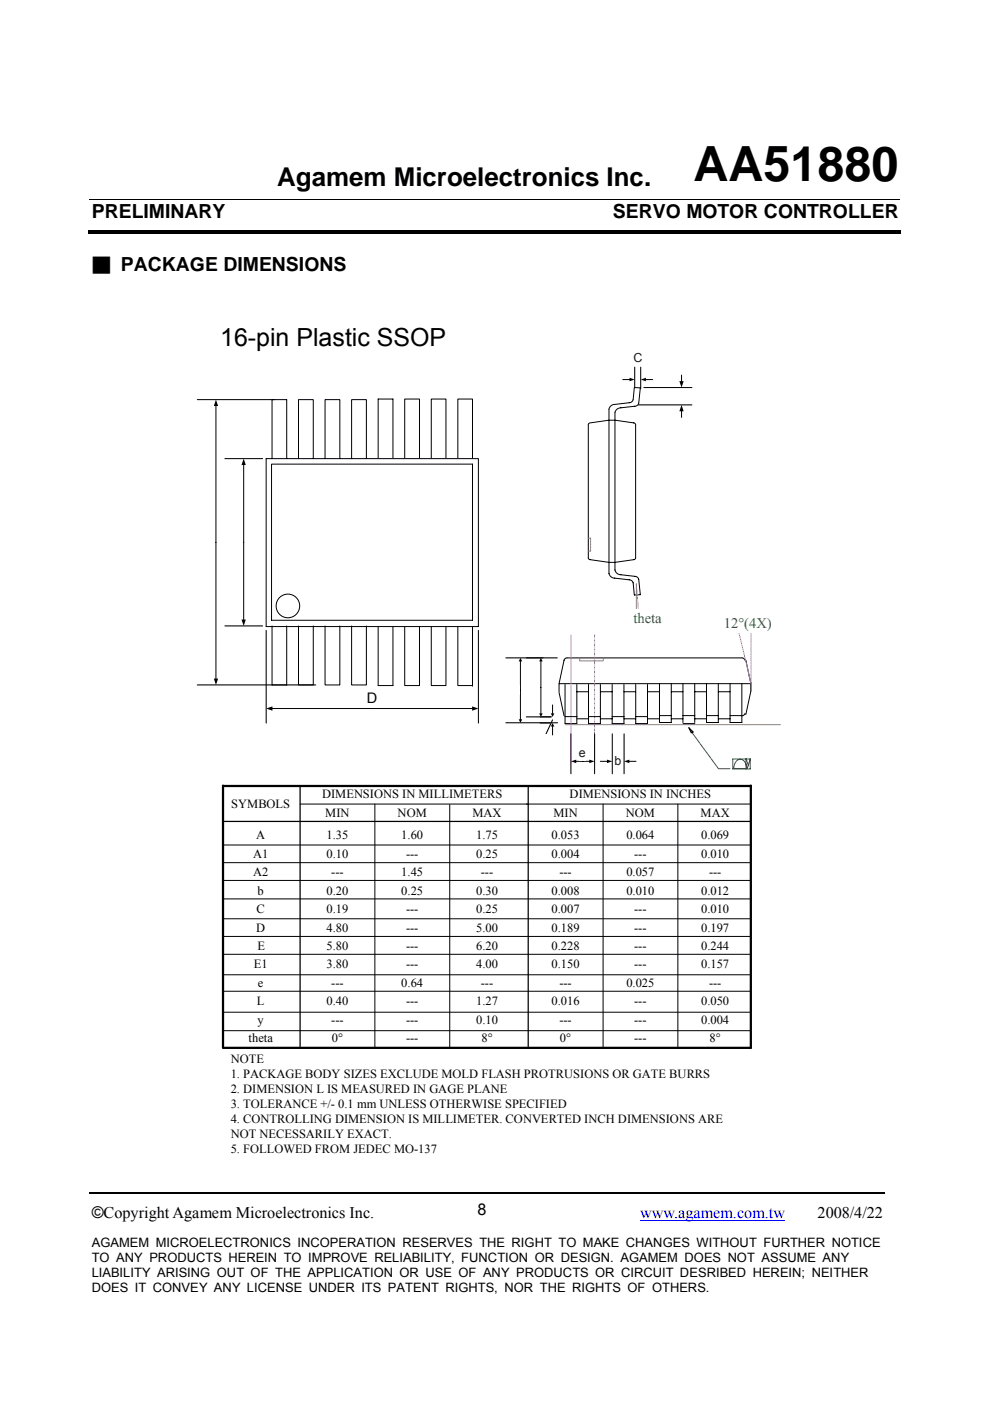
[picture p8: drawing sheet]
<svg xmlns="http://www.w3.org/2000/svg" width="210mm" height="297mm" viewBox="0 0 210 297" stroke-linecap="round" stroke-linejoin="round" font-family="sans-serif">
<path d="M19 42.3h171.9M56.4 97.2h45v35.6h-45zM57.6 98.4h42.6v33.1h-42.6zM57.7 97.2v-12.5h3.1v12.5M63.3 97.2v-12.5h3.1v12.5M68.9 97.2v-12.5h3.2v12.5M74.5 97.2v-12.5h3.2v12.5M63.6 170.5h95.6M79.5 170.5v51.7M127.9 170.5v51.7M143.7 170.5v51.4" fill="none" stroke="#000" stroke-width=".21"/>
<path d="M18.7 48.9h37.1v.7h-37.1zM55.5 48.9h135.5v.7h-135.5z" fill="#000"/>
<path d="M135.7 258.7h30.8" fill="none" stroke="#00f" stroke-width=".21"/>
<path d="M19 252.9h168.6" fill="none" stroke="#000" stroke-width=".34"/>
<path d="M47.3 166.6v55.6M159.2 166.6v55.6" fill="none" stroke="#000" stroke-width=".48"/>
<path d="M47.4 174.2h111.8M63.6 166.6v55.3M112 166.6v55.3" fill="none" stroke="#000" stroke-width=".26"/>
<path d="M41.8 84.7h16.4zM41.8 145.2h25.2z" fill-rule="evenodd" fill="#00a531"/>
<path d="M41.8 84.7h16.4zM45.8 86v58M41.8 145.2h25.2z" fill="none" stroke="#000" stroke-width=".21"/>
<path d="M45.8 84.7l.4 1.4h-.9zM45.3 143.9h.9l-.4 1.3z" fill="#000"/>
<path d="M40.9 112.9h4v2.6h-4z" fill="#fff"/>
<path d="M47.7 97.2h8zM47.7 132.7h8z" fill-rule="evenodd" fill="#00a531"/>
<path d="M47.7 97.2h8zM51.7 98.5v33M47.7 132.7h8z" fill="none" stroke="#000" stroke-width=".21"/>
<path d="M51.7 97.2l.4 1.4h-.9zM51.2 131.4h.9l-.4 1.3z" fill="#000"/>
<path d="M47.3 112h4v4.8h-4z" fill="#fff"/>
<path d="M56.4 133.6v19.7zM101.4 133.6v19.7z" fill-rule="evenodd" fill="#00a531"/>
<path d="M56.4 133.6v19.7zM101.4 133.6v19.7zM57.7 150.2h42.5" fill="none" stroke="#000" stroke-width=".21"/>
<path d="M56.4 150.2l1.4-.4v.9zM100.1 149.8l1.3 .4-1.3 .5z" fill="#000"/>
<path d="M77.7 146.6h2.3v3.1h-2.3z" fill="#fff"/>
<g fill="none" stroke="#000" stroke-width=".21">
<path d="M124.8 89.8l.1-.1a17.5 17.5 0 0 1 9.8 .1l.1 28.5-.3 .3a17.5 17.5 0 0 1-9.7-.1zM129.4 86.1l.6-.3 3.4-.4a.86 .86 0 0 0 .8-.6l.3-2.6h1.3l-.4 3.3a.84 .84 0 0 1-.8 .6l-3 .4a1.26 1.26 0 0 0-1.2 1v33.3a1.25 1.25 0 0 0 1.2 1.1l3 .3a.84 .84 0 0 1 .8 .6l.4 3.3-1.3 .1-.3-2.6a.86 .86 0 0 0-.8-.7l-3.1-.3a1.22 1.22 0 0 1-1.2-1v-34.8zM120.2 139.5h37.1M118.5 145.1v1.6M118.5 144.9h40.7M119.8 153.4h2.5M122.3 152.4h2.5"/>
<circle cx="61" cy="128.5" r="2.51"/>
</g>
<path d="M124.7 114.1h.5M124.7 116.8h.5M125.2 114.1v2.7M134.9 123.8v5.3M165.5 153.6h-45.7" fill="none" stroke="#a56d52" stroke-width=".21" stroke-dasharray=".2 .2"/>
<path d="M134.9 123.8l.4 5.3M121.1 161.8v-27.3M126.1 161.8v-27.3" fill="none" stroke="#f0f" stroke-width=".21" stroke-dasharray=".5 .2 .2 .2"/>
<path d="M146.8 155.4l5.5 7.6h2.5" fill="none" stroke="#00a531" stroke-width=".21"/>
<path d="M146 154.3l1 .9-.4 .2z" fill="#00a531"/>
<path d="M120.2 139.5l-.3 .1-.3 .4-1.1 4.9M157.3 139.5l.3 .1 .3 .4M158.1 140l1.1 4.9M118.5 146.8l1.1 5M146 154.3l1 .9-.4 .2zM157.9 151.3l-.3 .4-.3 .1M159.2 146.5l-1.1 5" fill="none" stroke="#000" stroke-width=".21"/>
<path d="M155.4 160.9h3.7v2.1h-3.7zM156.2 161.3a1.3 1.3 0 0 1 1.4-.1 1.3 1.3 0 0 1 .7 1.3v.4h-2.7a2.41 2.41 0 0 1 .6-1.6zM158.2 160.9v2.1M158.2 160.9l.4 1.4M159.1 160.9l-.6 1.8-.3 .3" fill="none" stroke="#00a531" stroke-width=".21"/>
<path d="M111.6 152h5.3zM111.6 139.5h6.6z" fill-rule="evenodd" fill="#00a531"/>
<path d="M111.6 139.5h6.6zM111.6 152h5.3zM114.7 140.1v11.2" fill="none" stroke="#000" stroke-width=".21"/>
<path d="M114.7 139.5l.4 .7h-.8zM114.3 151.3h.8l-.4 .7z" fill="#000"/>
<path d="M110.5 144.4h3.7v3.8h-3.7z" fill="#fff"/>
<path d="M114.5 152h2.3zM114.5 153.3h2.1zM117.2 152.6l-2.2 4.6z" fill-rule="evenodd" fill="#00a531"/>
<path d="M114.5 152h2.3zM114.5 153.3h2.1zM117.2 152.6l-2.2 4.6zM117.2 149.5v1.8M117.2 153.9v1.9" fill="none" stroke="#000" stroke-width=".21"/>
<path d="M117.2 153.3l.3 .7h-.7zM116.8 151.3h.7l-.3 .7z" fill="#000"/>
<path d="M113.5 155.6h3.1v3.3h-3.1z" fill="#fff"/>
<path d="M107.3 139.5h7.8zM107.3 153.2h10.9z" fill-rule="evenodd" fill="#00a531"/>
<path d="M107.3 139.5h7.8zM107.3 153.2h10.9zM110.3 140.1v12.5" fill="none" stroke="#000" stroke-width=".21"/>
<path d="M110.3 139.5l.4 .7h-.7zM110 152.5h.7l-.4 .7z" fill="#000"/>
<path d="M106.5 145.3h3.7v2h-3.7z" fill="#fff"/>
<path d="M122.9 139.5v.6M127.9 139.5v.6M122.9 140.1h5" fill="none" stroke="#a56d52" stroke-width=".21" stroke-dasharray=".2 .2"/>
<path d="M159.3 144.9l-2.6-10.6M159.3 146.5v-12.2" fill="none" stroke="#f0f" stroke-width=".21" stroke-dasharray=".5 .2 .2 .2"/>
<path d="M129.8 155.6v8.5zM132.3 155.6v8.5z" fill-rule="evenodd" fill="#f00"/>
<path d="M129.8 155.6v8.5zM132.3 155.6v8.5zM127.3 161.4h1.5M133.3 161.4h1.6" fill="none" stroke="#000" stroke-width=".21"/>
<path d="M128.7 161.1l1.1 .3-1.1 .4zM132.3 161.4l1.1-.3v.7z" fill="#000"/>
<path d="M130.2 159.8h1.5v3.1h-1.5z" fill="#fff"/>
<path d="M121.1 155.6v8.5zM126.1 155.6v8.5z" fill-rule="evenodd" fill="#f00"/>
<path d="M121.1 155.6v8.5zM126.1 155.6v8.5zM122.1 161.4h3" fill="none" stroke="#000" stroke-width=".21"/>
<path d="M121.1 161.4l1.1-.3v.7zM124.9 161.1l1.2 .3-1.2 .4z" fill="#000"/>
<path d="M122.7 158.2h1.5v3.2h-1.5z" fill="#fff"/>
<path d="M135.8 77.8v4.6zM134.6 77.8v4.4z" fill-rule="evenodd" fill="#f00"/>
<path d="M134.6 77.8v4.4zM135.8 77.8v4.6zM132 80.5h1.6M136.9 80.5h1.5" fill="none" stroke="#000" stroke-width=".21"/>
<path d="M133.5 80.1l1.1 .4-1.1 .3zM135.8 80.5l1.1-.4v.7z" fill="#000"/>
<path d="M134.2 74.4h1.9v3.2h-1.9z" fill="#fff"/>
<path d="M136.5 82.2h10.2zM135.4 85.9h11.3z" fill-rule="evenodd" fill="#00a531"/>
<path d="M144.5 79.5v1.4M135.4 85.9h11.3zM136.5 82.2h10.2zM144.5 87.1v1.4" fill="none" stroke="#000" stroke-width=".21"/>
<path d="M144.5 85.9l.4 1.3h-.9zM144 80.8h.9l-.4 1.4z" fill="#000"/>
<path d="M142.6 83.3h2.7v1.2h-2.7z" fill="#fff"/>
<g fill="none" stroke="#000" stroke-width=".21">
<path d="M80.2 97.1v-12.5h3.1v12.5M85.8 97.1v-12.5h3.1v12.5M91.4 97.1v-12.5h3.2v12.5M97.1 97.1v-12.5h3.1v12.5M57.7 132.7v12.5h3.1v-12.5M63.3 132.7v12.5h3.1v-12.5M68.9 132.7v12.5h3.2v-12.5M74.5 132.7v12.5h3.2v-12.5M80.2 132.8v12.6h3.1v-12.6M85.8 132.8v12.6h3.1v-12.6M91.4 132.8v12.6h3.2v-12.6M97.1 132.8v12.6h3.1"/>
<path d="M100.2 133v12.5M119.8 145.1v8.3M119.8 151.9h2.5M122.3 145.1v8.3M122.3 146.7h2.5M124.8 151.9h2.5M124.8 145.1v8.3h2.5v-8.3M127.3 152.4h2.5M127.3 146.7h2.5M129.8 151.9h2.5M129.8 145.1v8.3h2.5v-8.3M132.3 146.7h2.5"/>
<path d="M132.3 152.4h2.5M134.8 151.9h2.5M134.8 145.1v8.3h2.5v-8.3M137.3 146.7h2.5M137.3 152.4h2.5M139.8 144.9v8.3h2.5v-8.3M139.8 151.7h2.5M142.3 152.4h2.5M142.3 146.7h2.5M144.8 151.7h2.5M144.8 144.9v8.3M144.8 153.4h2.5"/>
<path d="M147.3 144.9v8.3M147.3 146.7h2.5M147.3 152.4h2.5M149.8 151.7h2.5M149.8 144.9v8.3h2.5M152.3 144.9v8.3M152.3 146.7h2.5M152.3 152.4h2.5M154.8 151.7h2.5M154.8 144.9v8.3h2.5v-8.3M159.2 144.9v1.6M47.4 179.2h111.8"/>
<path d="M95.4 170.6v51.7M47.4 182.9h111.8M47.4 186.7h111.8M47.4 198.5h111.8M47.4 194.8h111.8M47.4 190.6h111.8M47.4 218.5h111.8M47.4 214.6h111.8M47.4 210.2h111.8M47.4 206.7h111.8M47.4 202.3h111.8"/>
</g>
<path d="M47.4 166.6h111.8M47.4 222.2h111.8" fill="none" stroke="#000" stroke-width=".48"/>
<text font-size="10.3" x="147" y="38.4">AA51880</text>
<text font-size="5.5" x="58.8" y="39.4">Agamem Microelectronics Inc.</text>
<text font-size="5.3" x="46.7" y="73.3">16-pin Plastic SSOP</text>
<g font-size="4.1">
<text x="19.5" y="46.2">PRELIMINARY</text>
<text x="129.9" y="46.2">SERVO MOTOR CONTROLLER</text>
<text x="19.5" y="57.4">■ PACKAGE DIMENSIONS</text>
</g>
<g font-size="3.4">
<text x="101.2" y="257.6">8</text>
<text x="19.5" y="258.3">©Copyright Agamem Microelectronics Inc.</text>
<text x="173.4" y="258.3">2008/4/22</text>
</g>
<text font-size="3.4" fill="#00f" x="135.7" y="258.3">www.agamem.com.tw</text>
<g font-size="3.1" fill="#00a531">
<text x="134.3" y="132">theta</text>
<text x="153.5" y="133.1">12°(4X)</text>
</g>
<text font-size="3.1" x="77.8" y="149">D</text>
<g font-size="2.7">
<text x="19.5" y="264.5">AGAMEM MICROELECTRONICS INCOPERATION RESERVES THE RIGHT TO MAKE CHANGES WITHOUT FURTHER NOTICE</text>
<text x="19.5" y="267.6">TO ANY PRODUCTS HEREIN TO IMPROVE RELIABILITY, FUNCTION OR DESIGN. AGAMEM DOES NOT ASSUME ANY</text>
<text x="19.5" y="270.8">LIABILITY ARISING OUT OF THE APPLICATION OR USE OF ANY PRODUCTS OR CIRCUIT DESRIBED HEREIN; NEITHER</text>
<text x="19.5" y="273.9">DOES IT CONVEY ANY LICENSE UNDER ITS PATENT RIGHTS, NOR THE RIGHTS OF OTHERS.</text>
</g>
<g font-size="2.6" fill="#1a1a1a">
<text x="134.3" y="76.8">C</text>
<text x="122.7" y="160.6">e</text>
<text x="130.3" y="162.1">b</text>
</g>
<g font-size="2.6">
<text x="49" y="171.3">SYMBOLS</text>
<text x="68.3" y="169.3">DIMENSIONS IN MILLIMETERS</text>
<text x="69" y="173.2">MIN</text>
<text x="84.3" y="173.2">NOM</text>
<text x="100.2" y="173.2">MAX</text>
<text x="117.3" y="173.2">MIN</text>
<text x="120.8" y="169.3">DIMENSIONS IN INCHES</text>
<text x="132.7" y="173.2">NOM</text>
<text x="148.5" y="173.2">MAX</text>
<text x="54.3" y="177.9">A</text>
<text x="69.2" y="177.9">1.35</text>
<text x="85.1" y="177.9">1.60</text>
<text x="100.9" y="177.9">1.75</text>
<text x="116.9" y="177.9">0.053</text>
<text x="132.8" y="177.9">0.064</text>
<text x="148.7" y="177.9">0.069</text>
<text x="53.7" y="181.8">A1</text>
<text x="53.7" y="185.8">A2</text>
<text x="69.2" y="181.8">0.10</text>
<text x="70.2" y="185.8">---</text>
<text x="85.1" y="185.8">1.45</text>
<text x="86.1" y="181.8">---</text>
<text x="100.9" y="181.8">0.25</text>
<text x="101.9" y="185.8">---</text>
<text x="116.9" y="181.8">0.004</text>
<text x="118.6" y="185.8">---</text>
<text x="132.8" y="185.8">0.057</text>
<text x="134.5" y="181.8">---</text>
<text x="148.7" y="181.8">0.010</text>
<text x="150.3" y="185.8">---</text>
<text x="54.6" y="189.7">b</text>
<text x="69.2" y="189.7">0.20</text>
<text x="85.1" y="189.7">0.25</text>
<text x="100.9" y="189.7">0.30</text>
<text x="116.9" y="189.7">0.008</text>
<text x="132.8" y="189.7">0.010</text>
<text x="148.7" y="189.7">0.012</text>
<text x="54.3" y="197.5">D</text>
<text x="54.4" y="193.6">C</text>
<text x="69.2" y="197.5">4.80</text>
<text x="69.2" y="193.6">0.19</text>
<text x="86.1" y="197.5">---</text>
<text x="86.1" y="193.6">---</text>
<text x="100.9" y="197.5">5.00</text>
<text x="100.9" y="193.6">0.25</text>
<text x="116.9" y="197.5">0.189</text>
<text x="116.9" y="193.6">0.007</text>
<text x="134.5" y="197.5">---</text>
<text x="134.5" y="193.6">---</text>
<text x="148.7" y="197.5">0.197</text>
<text x="148.7" y="193.6">0.010</text>
<text x="54.6" y="201.4">E</text>
<text x="69.2" y="201.4">5.80</text>
<text x="86.1" y="201.4">---</text>
<text x="100.9" y="201.4">6.20</text>
<text x="116.9" y="201.4">0.228</text>
<text x="134.5" y="201.4">---</text>
<text x="148.7" y="201.4">0.244</text>
<text x="53.8" y="205.3">E1</text>
<text x="54.7" y="209.3">e</text>
<text x="69.2" y="205.3">3.80</text>
<text x="70.2" y="209.3">---</text>
<text x="85.1" y="209.3">0.64</text>
<text x="86.1" y="205.3">---</text>
<text x="100.9" y="205.3">4.00</text>
<text x="101.9" y="209.3">---</text>
<text x="116.9" y="205.3">0.150</text>
<text x="118.6" y="209.3">---</text>
<text x="132.8" y="209.3">0.025</text>
<text x="134.5" y="205.3">---</text>
<text x="148.7" y="205.3">0.157</text>
<text x="150.3" y="209.3">---</text>
<text x="54.5" y="213.2">L</text>
<text x="69.2" y="213.2">0.40</text>
<text x="86.1" y="213.2">---</text>
<text x="100.9" y="213.2">1.27</text>
<text x="116.9" y="213.2">0.016</text>
<text x="134.5" y="213.2">---</text>
<text x="148.7" y="213.2">0.050</text>
<text x="52.7" y="221">theta</text>
<text x="54.6" y="217.1">y</text>
<text x="70.2" y="217.1">---</text>
<text x="70.4" y="221">0°</text>
<text x="86.1" y="217.1">---</text>
<text x="86.1" y="221">---</text>
<text x="100.9" y="217.1">0.10</text>
<text x="102.1" y="221">8°</text>
<text x="118.6" y="217.1">---</text>
<text x="118.7" y="221">0°</text>
<text x="134.5" y="217.1">---</text>
<text x="134.5" y="221">---</text>
<text x="148.7" y="217.1">0.004</text>
<text x="150.5" y="221">8°</text>
<text x="48.9" y="225.5">NOTE</text>
<text x="48.9" y="228.6">1. PACKAGE BODY SIZES EXCLUDE MOLD FLASH PROTRUSIONS OR GATE BURRS</text>
<text x="48.9" y="231.8">2. DIMENSION L IS MEASURED IN GAGE PLANE</text>
<text x="48.9" y="235">3. TOLERANCE +/- 0.1 mm UNLESS OTHERWISE SPECIFIED</text>
<text x="48.9" y="238.2">4. CONTROLLING DIMENSION IS MILLIMETER. CONVERTED INCH DIMENSIONS ARE</text>
<text x="48.9" y="241.4">NOT NECESSARILY EXACT.</text>
<text x="48.9" y="244.5">5. FOLLOWED FROM JEDEC MO-137</text>
</g>
</svg>
